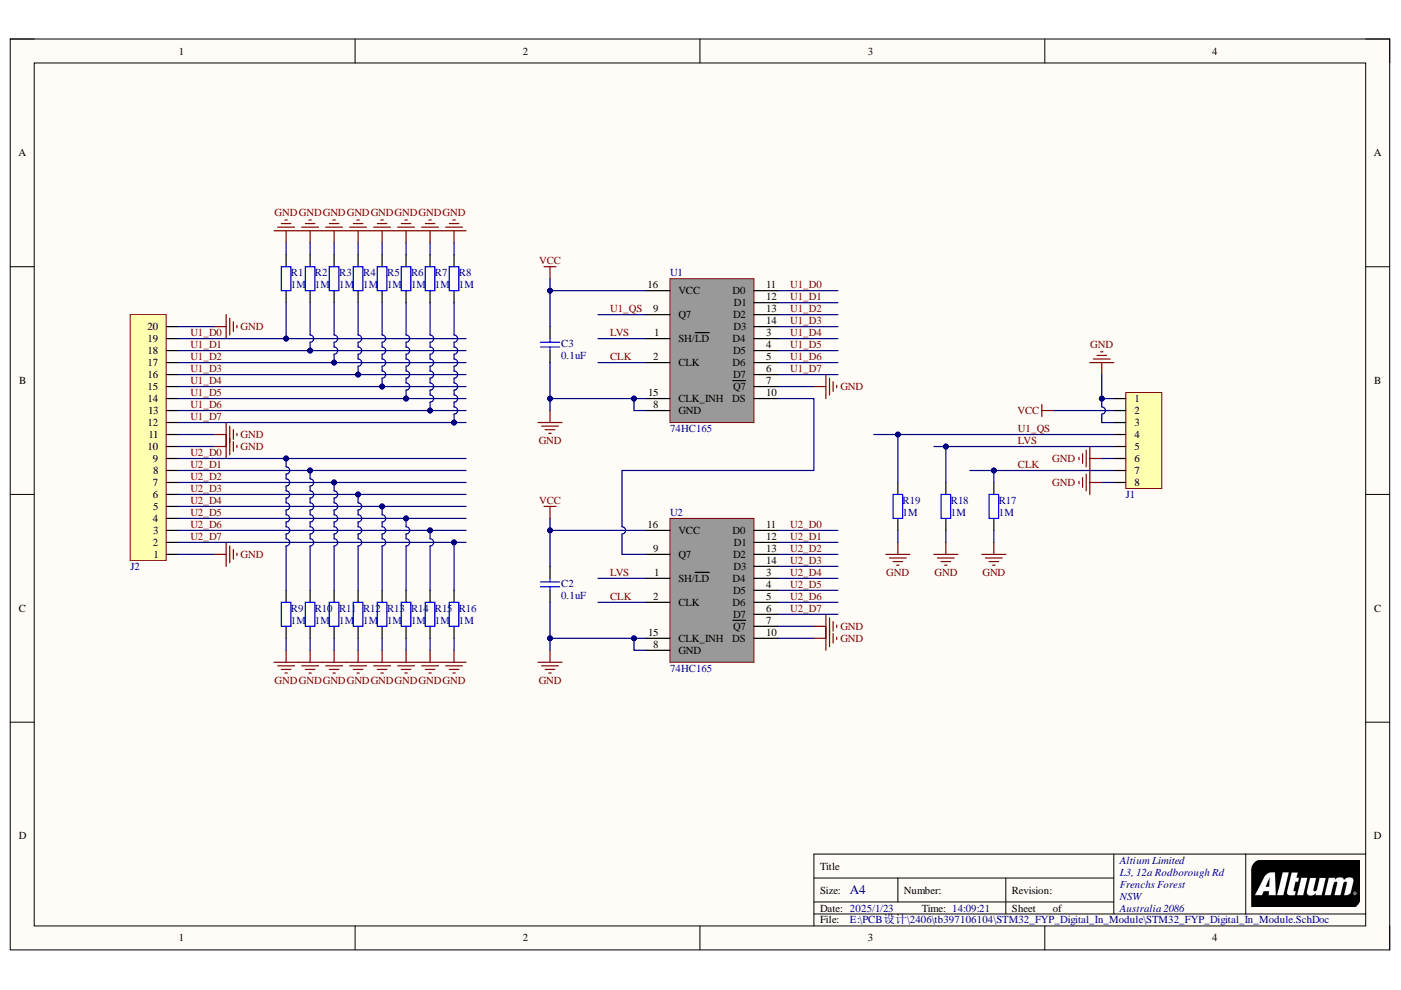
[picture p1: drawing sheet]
# Altium project STM32_FYP_Digital_In_Module.PrjPcb
1 sheet, 25 parts. Net scope: global (net labels, ports and power ports of the same name join across sheets).
Board file: STM32_FYP_Digital_In_Module.PcbDoc

## Sheet STM32_FYP_Digital_In_Module.SchDoc
size A4; Organization: Altium Limited; Address1: L3, 12a Rodborough Rd; Address2: Frenchs Forest; Address3: NSW; Address4: Australia 2086

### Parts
C2  0.1uF  [0805C_M]
C3  0.1uF  [0805C_M]
J1  Header8  [8P-2.54-H]  (value not drawn)
J2  Header20  [20P-2.54-H]  (value not drawn)
R1  1M  [0805R_M]
R2  1M  [0805R_M]
R3  1M  [0805R_M]
R4  1M  [0805R_M]
R5  1M  [0805R_M]
R6  1M  [0805R_M]
R7  1M  [0805R_M]
R8  1M  [0805R_M]
R9  1M  [0805R_M]
R10  1M  [0805R_M]
R11  1M  [0805R_M]
R12  1M  [0805R_M]
R13  1M  [0805R_M]
R14  1M  [0805R_M]
R15  1M  [0805R_M]
R16  1M  [0805R_M]
R17  1M  [0805R_M]
R18  1M  [0805R_M]
R19  1M  [0805R_M]
U1  74HC165  [SOIC-16_150mil]
U2  74HC165  [SOIC-16_150mil]

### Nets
GND: C2.2 C3.2 J1.1 J1.3 J1.6 J1.8 J2.1 J2.10 J2.11 J2.20 R1.2 R2.2 R3.2 R4.2 R5.2 R6.2 R7.2 R8.2 R9.1 R10.1 R11.1 R12.1 R13.1 R14.1 R15.1 R16.1 R17.1 R18.1 R19.1 U1.7(~{Q7}) U1.8(GND) U1.15(CLK_INH) U2.7(~{Q7}) U2.8(GND) U2.10(DS) U2.15(CLK_INH)
VCC: C2.1 C3.1 J1.2 U1.16(VCC) U2.16(VCC)
CLK: J1.7 R17.2 U1.2(CLK) U2.2(CLK)
LVS: J1.5 R18.2 U1.1(SH/~{LD}) U2.1(SH/~{LD})
U1_D0: J2.19 R1.1 U1.11(D0)
U1_D1: J2.18 R2.1 U1.12(D1)
U1_D2: J2.17 R3.1 U1.13(D2)
U1_D3: J2.16 R4.1 U1.14(D3)
U1_D4: J2.15 R5.1 U1.3(D4)
U1_D5: J2.14 R6.1 U1.4(D5)
U1_D6: J2.13 R7.1 U1.5(D6)
U1_D7: J2.12 R8.1 U1.6(D7)
U1_QS: J1.4 R19.2 U1.9(Q7)
U2_D0: J2.9 R9.2 U2.11(D0)
U2_D1: J2.8 R10.2 U2.12(D1)
U2_D2: J2.7 R11.2 U2.13(D2)
U2_D3: J2.6 R12.2 U2.14(D3)
U2_D4: J2.5 R13.2 U2.3(D4)
U2_D5: J2.4 R14.2 U2.4(D5)
U2_D6: J2.3 R15.2 U2.5(D6)
U2_D7: J2.2 R16.2 U2.6(D7)
NetU1_10: U1.10(DS) U2.9(Q7)
